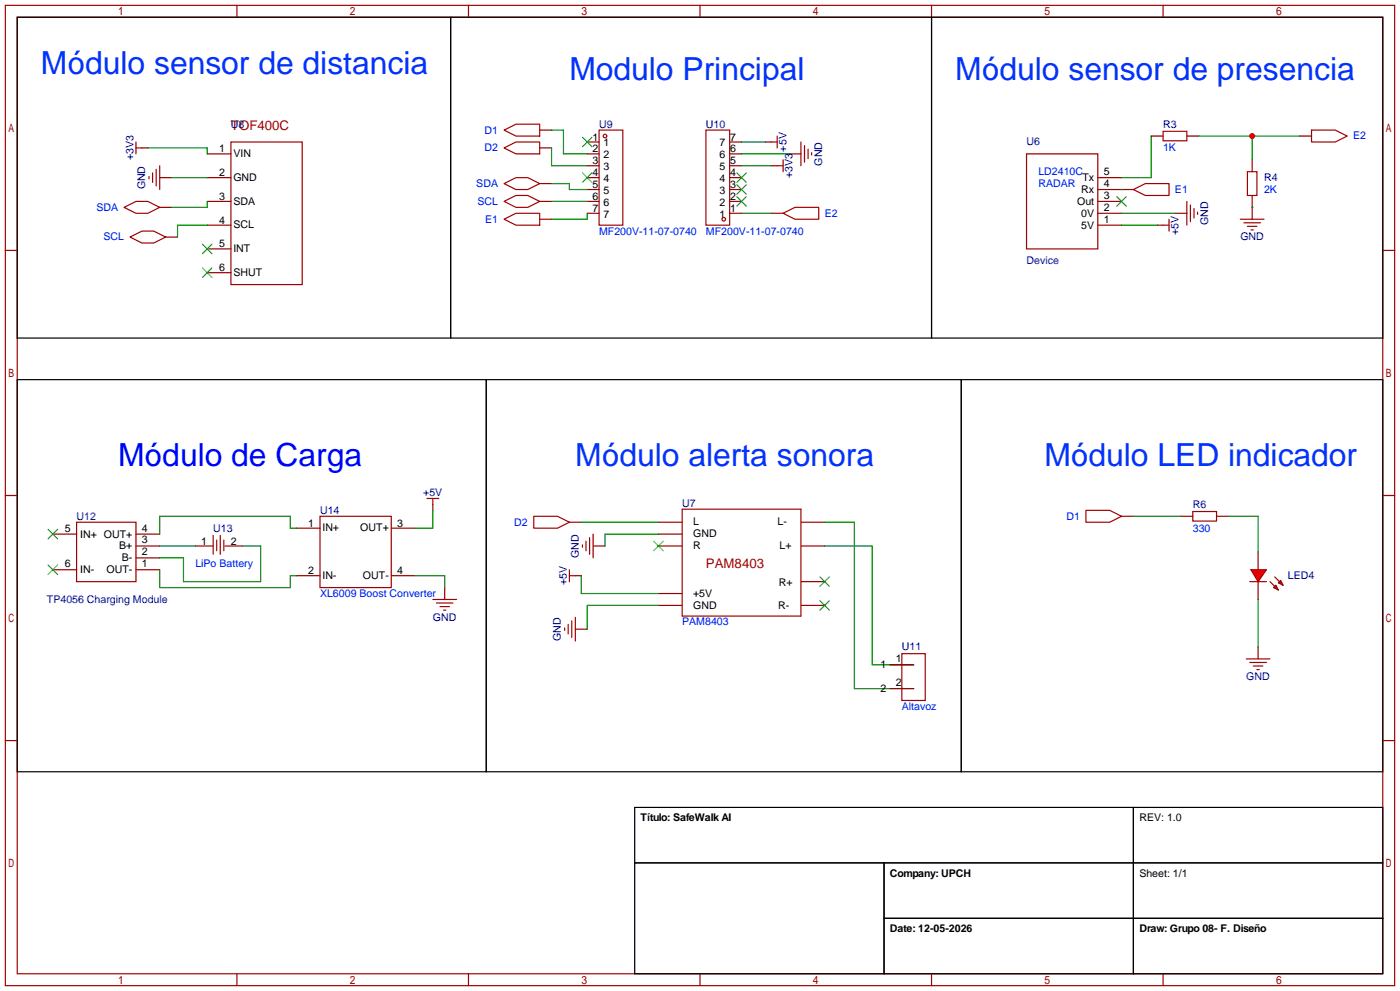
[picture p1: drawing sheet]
<svg xmlns="http://www.w3.org/2000/svg" width="299mm" height="212mm" viewBox="0 0 299 212" stroke-linecap="round" stroke-linejoin="round" font-family="sans-serif">
<g fill="none" stroke="#a10000" stroke-width=".25">
<path d="M1.1 1.1h297.2v209.6h-297.2zM3.7 3.7h292.1v204.5h-292.1zM50.7 1.1v2.6M100.2 1.1v2.6M149.7 1.1v2.6M199.3 1.1v2.6M248.8 1.1v2.6M29.1 30.4v2.5M29.1 31.6h1.3M31.9 37.7v.5M32.6 37v2M33.4 36.2v3.6"/>
<path d="M34.2 35.4v5.1M49.4 30.4h15.2v30.4h-15.2zM107.8 39.2l2.6-1.2h2.5l2.5 1.2-2.5 1.3h-2.5zM107.8 31.6l2.6-1.2h5v2.5h-5zM107.8 27.8l2.6-1.3h5v2.6h-5zM128.1 27.8h5.1v20.3h-5.1zM151 27.8h5.1v20.3h-5.1zM165 30.4h1.2M166.2 29.1v2.5M166.2 35.4h1.3M167.5 34.2v2.5M171.3 30.4v5"/>
<path d="M172.1 31.1v3.6M172.8 31.9v2M173.6 32.6v.5M219.6 32.9h15.2v20.3h-15.2zM248.8 28.1h5.1v2h-5.1zM266.8 36.7h2.1v5.1h-2.1zM1.1 53.5h2.6M26.5 44.3l2.6-1.2h2.5l2.6 1.2-2.6 1.3h-2.5zM27.8 50.7l2.6-1.3h2.5l2.5 1.3-2.5 1.2h-2.5zM107.8 43.1l2.6-1.3h2.5l2.5 1.3-2.5 1.2h-2.5zM107.8 46.9l2.6-1.3h5v2.5h-5zM167.5 45.6l2.6-1.3h5v2.6h-5z"/>
<path d="M242.4 40.5l2.6-1.3h5.1v2.6h-5.1zM248.8 48.1h1.3M250.1 46.9v2.5M253.9 43.1v5M254.6 43.8v3.6M255.4 44.6v2M256.2 45.3v.5M265.3 46.9h5.1M266.1 47.6h3.5M266.8 48.4h2.1M267.6 49.1h.5M295.8 53.5h2.5"/>
<path d="M1.1 105.9h2.6M114.2 110.4h5.1l2.5 1.2-2.5 1.3h-5.1zM124.6 116.5v.5M125.3 115.7v2M126.1 114.9v3.6M126.9 114.2v5.1M145.9 108.8h25.4v22.9h-25.4zM295.8 105.9h2.5M120.8 134.2v.5M121.5 133.5v2M121.8 121.8v2.5M121.8 123.1h1.3"/>
<path d="M122.3 132.7v3.6M123.1 132v5M192.9 139.7h5v10h-5zM1.1 158.3h2.6M295.8 158.3h2.5M50.7 208.2v2.5M100.2 208.2v2.5M149.7 208.2v2.5M199.3 208.2v2.5M248.8 208.2v2.5"/>
<circle cx="129.4" cy="29.1" r=".38"/>
<circle cx="154.8" cy="46.9" r=".38"/>
</g>
<path d="M3.7 3.7h92.7v68.6h-92.7zM96.4 3.7h102.9v68.6h-102.9zM199.3 3.7h96.5v68.6h-96.5zM104 81.2h101.6v83.8h-101.6zM205.6 81.2h90.2v83.8h-90.2zM135.8 172.6h160v35.6h-160zM242.4 172.6v35.6M135.8 184.4h160M189.1 184.4v23.8M189.1 196.3h106.7" fill="none" stroke="#000" stroke-width=".25"/>
<g fill="none" stroke="#870000" stroke-width=".25">
<path d="M30.4 31.6h1.2M34.2 38h2.5M44.3 38h5.1M44.3 32.9h5.1M115.4 31.6h2.6M115.4 39.2h2.6M115.4 27.8h2.6M125.6 38h2.5M125.6 32.9h2.5M125.6 30.4h2.5M125.6 35.4h2.5M156.1 38h2.5"/>
<path d="M156.1 32.9h2.5M156.1 30.4h2.5M156.1 35.4h2.5M163.7 30.4h1.3M165 35.4h1.2M168.8 32.9h2.5M234.8 38h5.1M246.3 29.1h2.5M253.9 29.1h2.5M267.8 34.2v2.5M34.2 44.3h2.5M35.4 50.7h2.6"/>
<path d="M44.3 48.1h5.1M44.3 43.1h5.1M44.3 53.2h5.1M44.3 58.3h5.1M115.4 43.1h2.6M115.4 46.9h2.6M125.6 45.6h2.5M125.6 43.1h2.5M125.6 40.5h2.5M156.1 45.6h2.5M156.1 43.1h2.5M156.1 40.5h2.5"/>
<path d="M165 45.6h2.5M234.8 48.1h5.1M234.8 45.6h5.1M234.8 43.1h5.1M234.8 40.5h7.6M247.5 48.1h1.3M251.3 45.6h2.6M267.8 41.8v5.1M121.8 111.6h2.5M126.9 116.7h2.5M140.8 111.6h5M140.8 114.2h5"/>
<path d="M140.8 116.7h5M171.4 111.6h5M171.4 116.7h5M123.1 123.1h1.2M123.1 134.5h2.5M140.8 126.9h5M140.8 129.4h5M171.4 129.4h5M171.4 124.3h5M190.4 142.1h5.1M190.4 147.2h5.1"/>
</g>
<g fill="none" stroke="#3c3" stroke-width=".25">
<path d="M124.6 29.3l2 2.1M124.6 37l2 2M126.6 29.3l-2 2.1M126.6 37l-2 2M157.6 39.5l2 2M157.6 37l2 2M159.6 39.5l-2 2M159.6 37l-2 2M43.3 52.2l2 2M43.3 57.3l2 2M45.3 52.2l-2 2M45.3 57.3l-2 2"/>
<path d="M157.6 42l2 2.1M159.6 42l-2 2.1M238.9 42l2 2.1M240.9 42l-2 2.1M139.8 115.7l2.1 2M141.9 115.7l-2.1 2M175.4 123.3l2 2M175.4 128.4l2 2M177.4 123.3l-2 2M177.4 128.4l-2 2"/>
</g>
<g fill="none" stroke="#008700" stroke-width=".25">
<path d="M31.6 31.6h12.7v1.3M36.7 38h7.6M118 27.8h2.5v5.1h5.1M118 31.6v3.8h7.6M118 39.2h3.8v1.3h3.8M158.6 32.9h10.2M158.6 35.4h6.4M158.6 30.4h5.1M246.3 29.1v8.9h-6.4M256.4 29.1h21.6M267.8 29.1v5.1M44.3 48.1h-6.3v2.6"/>
<path d="M44.3 43.1v1.2h-7.6M118 43.1h7.6M125.6 45.6v1.3h-7.6M158.6 45.6h6.4M239.9 40.5h.1M239.9 48.1h7.6M239.9 45.6h11.4M267.8 44.3h.1M124.3 111.6h16.5M140.8 114.2h-11.4v2.5M176.4 111.6h6.4v35.6h12.7M176.4 116.7h10.2v25.4h8.9"/>
<path d="M124.3 123.1v3.8h16.5M140.8 129.4h-15.2v5.1"/>
</g>
<circle cx="267.8" cy="29.1" r=".63" fill="#c00"/>
<path d="M278 29.1h2.5M269.1 118v3.8M269.1 124.3v3.8" fill="none" stroke="#870000" stroke-width=".25"/>
<path d="M280.5 27.8h5.1l2.6 1.3-2.6 1.3h-5.1zM267.3 124.3h3.6" fill="none" stroke="#a10000" stroke-width=".25"/>
<g fill="#f00" stroke="#a10000" stroke-width=".25">
<path d="M267.6 121.8h3.3l-1.8 2.5z"/>
<path d="M273.4 124.6l.5-.5 .5 1z"/>
<path d="M272.4 125.6l.5-.5 .5 1z"/>
</g>
<g fill="none" stroke="#a10000" stroke-width=".25">
<path d="M16.4 111.6h12.7v12.7h-12.7zM45.6 114.4v4.1M46.4 115.4v2.3M47.1 114.4v4.1M47.9 115.4v2.3M68.5 110.4h15.2v15.2h-15.2zM91.3 106.6h2.6M92.6 106.6v1.2M232.3 109.1h5.1l2.5 1.3-2.5 1.2h-5.1zM255.1 109.3h5.1v2.1h-5.1zM92.6 128.1h5.1M93.3 128.9h3.6"/>
<path d="M94.1 129.7h2M94.9 130.4h.5M271.7 124.3l1 1M272.7 123.3l1 1M266.6 140.8h5.1M267.3 141.6h3.6M268.1 142.4h2M268.9 143.1h.5"/>
</g>
<g fill="none" stroke="#870000" stroke-width=".25">
<path d="M11.3 114.2h5.1M29.1 114.2h5.1M29.1 116.7h5.1M29.1 119.3h5.1M41.8 116.7h3.8M48.1 116.7h3.8M63.4 112.9h5.1M83.7 112.9h5.1M92.6 107.8v1.3M239.9 110.4h2.5M252.6 110.4h2.5M260.2 110.4h2.6"/>
<path d="M11.3 121.8h5.1M29.1 121.8h5.1M63.4 123.1h5.1M83.7 123.1h5.1M95.1 125.6v2.5M269.1 138.3v2.5"/>
</g>
<path d="M34.2 116.7h7.6M51.9 116.7h3.9v7.6h-16.6v-5h-5M63.4 112.9h-1.3v-2.5h-27.9v3.8M92.6 109.1v3.8h-3.8M242.4 110.4h10.2M262.8 110.4h6.3v7.6M34.2 121.8v3.8h27.9v-2.5h1.3M88.8 123.1h6.3v2.5M269.1 128.1v10.2" fill="none" stroke="#008700" stroke-width=".25"/>
<path d="M10.3 113.2l2 2M12.3 113.2l-2 2M10.3 120.8l2 2M12.3 120.8l-2 2" fill="none" stroke="#3c3" stroke-width=".25"/>
<path d="M3.7 81.2h100.3v83.8h-100.3z" fill="none" stroke="#000" stroke-width=".25"/>
<g font-size="6.8" fill="#03f">
<text x="8.8" y="15.8">Módulo sensor de distancia</text>
<text x="121.8" y="17.1">Modulo Principal</text>
<text x="204.3" y="17.1">Módulo sensor de presencia</text>
<text x="123.1" y="99.7">Módulo alerta sonora</text>
<text x="223.4" y="99.7">Módulo LED indicador</text>
</g>
<text font-size="6.8" fill="#00f" x="25.3" y="99.7">Módulo de Carga</text>
<g font-size="2.8" fill="#a00000">
<text x="49.4" y="27.7">TOF400C</text>
<text x="151" y="121.4">PAM8403</text>
</g>
<g font-size="2.3" fill="#000080">
<text x="49.4" y="27.3">U8</text>
<text x="128.1" y="27.3">U9</text>
<text x="151" y="27.3">U10</text>
<text x="248.8" y="27.3">R3</text>
<text x="28.5" y="34.3" transform="rotate(-90 28.5 34.3)">+3V3</text>
<text x="168.2" y="32.4" transform="rotate(-90 168.2 32.4)">+5V</text>
<text x="175.9" y="35.4" transform="rotate(-90 175.9 35.4)">GND</text>
<text x="219.6" y="31.1">U6</text>
<text x="31.1" y="40.5" transform="rotate(-90 31.1 40.5)">GND</text>
<text x="169.5" y="38.1" transform="rotate(-90 169.5 38.1)">+3V3</text>
<text x="270.4" y="38.7">R4</text>
<text x="252.1" y="50.2" transform="rotate(-90 252.1 50.2)">+5V</text>
<text x="258.4" y="48.1" transform="rotate(-90 258.4 48.1)">GND</text>
<text x="265.3" y="51.4">GND</text>
<text x="219.6" y="56.5">Device</text>
<text x="90.5" y="106">+5V</text>
<text x="16.4" y="111.1">U12</text>
<text x="45.6" y="113.6">U13</text>
<text x="68.5" y="109.8">U14</text>
<text x="145.9" y="108.3">U7</text>
<text x="255.1" y="108.5">R6</text>
<text x="123.8" y="119.2" transform="rotate(-90 123.8 119.2)">GND</text>
<text x="121.2" y="125.1" transform="rotate(-90 121.2 125.1)">+5V</text>
<text x="275.5" y="123.8">LED4</text>
<text x="10" y="128.9">TP4056 Charging Module</text>
<text x="92.6" y="132.7">GND</text>
<text x="120" y="137" transform="rotate(-90 120 137)">GND</text>
<text x="192.9" y="139">U11</text>
<text x="266.6" y="145.4">GND</text>
</g>
<g font-size="2.3" fill="#00f">
<text x="103.7" y="28.5">D1</text>
<text x="289.4" y="29.8">E2</text>
<text x="103.7" y="32.3">D2</text>
<text x="248.8" y="32.3">1K</text>
<text x="101.9" y="40">SDA</text>
<text x="222.1" y="37.4">LD2410C</text>
<text x="222.1" y="40">RADAR</text>
<text x="251.3" y="41.2">E1</text>
<text x="270.4" y="41.2">2K</text>
<text x="20.6" y="45">SDA</text>
<text x="102.1" y="43.8">SCL</text>
<text x="103.8" y="47.6">E1</text>
<text x="176.4" y="46.3">E2</text>
<text x="22.1" y="51.4">SCL</text>
<text x="128.1" y="50.1">MF200V-11-07-0740</text>
<text x="151" y="50.1">MF200V-11-07-0740</text>
<text x="110" y="112.4">D2</text>
<text x="228.1" y="111.1">D1</text>
<text x="255.1" y="113.6">330</text>
<text x="41.8" y="121.2">LiPo Battery</text>
<text x="68.5" y="127.6">XL6009 Boost Converter</text>
<text x="145.9" y="133.7">PAM8403</text>
<text x="192.9" y="151.7">Altavoz</text>
</g>
<g font-size="2.3">
<text x="46.9" y="32.6">1</text>
<text x="49.9" y="33.6">VIN</text>
<text x="126.8" y="30">1</text>
<text x="126.8" y="32.6">2</text>
<text x="126.8" y="35.1">3</text>
<text x="129.1" y="31.3">1</text>
<text x="129.1" y="33.9">2</text>
<text x="153.9" y="33.9">6</text>
<text x="153.9" y="31.3">7</text>
<text x="156.2" y="35.1">5</text>
<text x="156.2" y="32.6">6</text>
<text x="156.2" y="30">7</text>
<text x="46.9" y="37.7">2</text>
<text x="49.9" y="38.7">GND</text>
<text x="126.8" y="37.7">4</text>
<text x="126.8" y="40.2">5</text>
<text x="129.1" y="36.4">3</text>
<text x="129.1" y="38.9">4</text>
<text x="129.1" y="41.5">5</text>
<text x="153.9" y="41.5">3</text>
<text x="153.9" y="38.9">4</text>
<text x="153.9" y="36.4">5</text>
<text x="156.2" y="40.2">3</text>
<text x="156.2" y="37.7">4</text>
<text x="231.3" y="41.2">Rx</text>
<text x="231.5" y="38.7">Tx</text>
<text x="236.1" y="40">4</text>
<text x="236.1" y="37.4">5</text>
<text x="46.9" y="42.7">3</text>
<text x="46.9" y="47.8">4</text>
<text x="49.9" y="43.8">SDA</text>
<text x="126.8" y="42.7">6</text>
<text x="126.8" y="45.3">7</text>
<text x="129.1" y="44">6</text>
<text x="129.1" y="46.6">7</text>
<text x="153.9" y="46.6">1</text>
<text x="153.9" y="44">2</text>
<text x="156.2" y="45.3">1</text>
<text x="156.2" y="42.7">2</text>
<text x="230.4" y="43.8">Out</text>
<text x="231.3" y="46.3">0V</text>
<text x="236.1" y="47.6">1</text>
<text x="236.1" y="45">2</text>
<text x="236.1" y="42.5">3</text>
<text x="46.9" y="52.9">5</text>
<text x="49.9" y="48.8">SCL</text>
<text x="49.9" y="53.9">INT</text>
<text x="231.3" y="48.9">5V</text>
<text x="46.9" y="58">6</text>
<text x="49.9" y="59">SHUT</text>
<text x="13.9" y="113.6">5</text>
<text x="30.4" y="113.6">4</text>
<text x="65.9" y="112.6">1</text>
<text x="69" y="113.6">IN+</text>
<text x="77.1" y="113.6">OUT+</text>
<text x="85" y="112.6">3</text>
<text x="148.3" y="112.3">L</text>
<text x="166.3" y="112.3">L-</text>
<text x="17.1" y="114.9">IN+ OUT+</text>
<text x="25.5" y="117.4">B+</text>
<text x="26.1" y="120">B-</text>
<text x="30.4" y="116.2">3</text>
<text x="30.4" y="118.7">2</text>
<text x="43.1" y="116.4">1</text>
<text x="49.4" y="116.4">2</text>
<text x="148.3" y="114.9">GND</text>
<text x="148.3" y="117.4">R</text>
<text x="166.7" y="117.4">L+</text>
<text x="13.9" y="121.2">6</text>
<text x="17.1" y="122.5">IN-</text>
<text x="22.8" y="122.5">OUT-</text>
<text x="30.4" y="121.2">1</text>
<text x="65.9" y="122.8">2</text>
<text x="69" y="123.8">IN-</text>
<text x="77.6" y="123.8">OUT-</text>
<text x="85" y="122.8">4</text>
<text x="166.6" y="125.3">R+</text>
<text x="148.3" y="127.6">+5V</text>
<text x="148.3" y="130.1">GND</text>
<text x="166.4" y="130.1">R-</text>
<text x="188.4" y="142.8">1</text>
<text x="191.6" y="141.6">1</text>
<text x="188.4" y="147.9">2</text>
<text x="191.6" y="146.6">2</text>
<text x="137" y="175.6">Título: SafeWalk AI</text>
<text x="243.7" y="175.6">REV: 1.0</text>
<text x="190.4" y="187.4">Company: UPCH</text>
<text x="243.7" y="187.4">Sheet: 1/1</text>
<text x="190.4" y="199.3">Date: 12-05-2026</text>
<text x="243.7" y="199.3">Draw: Grupo 08- F. Diseño</text>
</g>
</svg>
